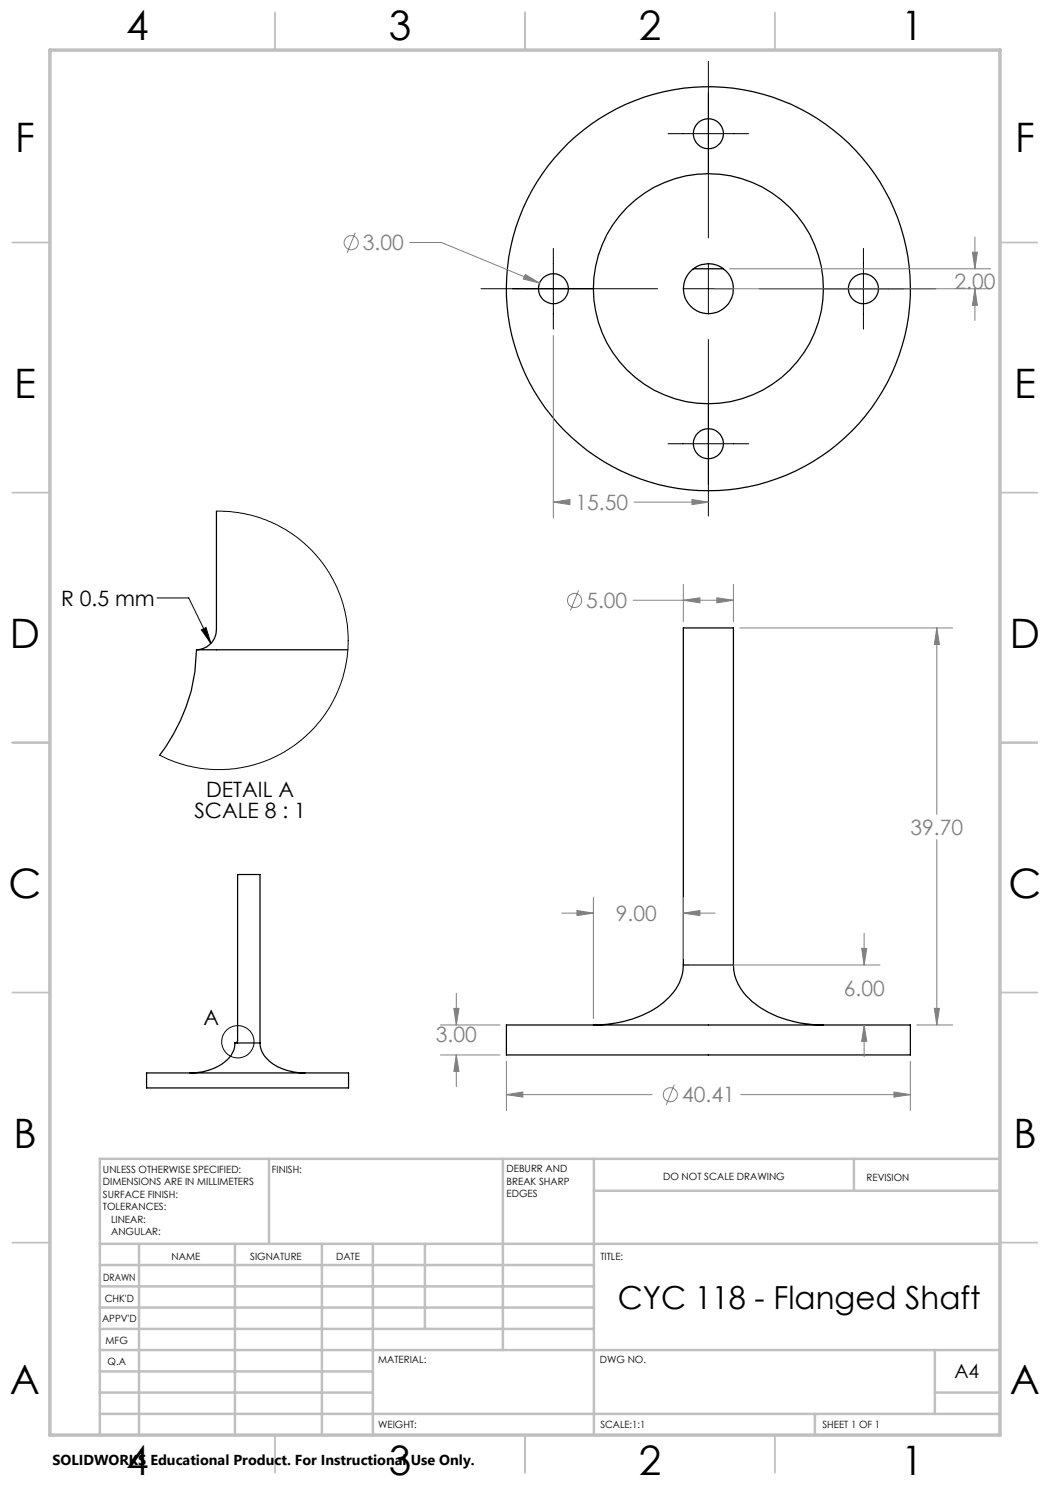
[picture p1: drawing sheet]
<svg xmlns="http://www.w3.org/2000/svg" width="210mm" height="297mm" viewBox="0 0 210 297" stroke-linecap="round" stroke-linejoin="round" font-family="sans-serif">
<g fill="none" stroke="#000" stroke-width=".25">
<path d="M138.7 53.8a5 5 0 0 0-.7 7.3 5 5 0 0 0 7.4 0 5 5 0 0 0-.7-7.3M138.7 53.8v-.1a4.9 4.9 0 0 1 5.9 0l.1 .1M138.7 53.8h6M43.3 102.2v23.7a4 4 0 0 1-4 4.1M39.3 130a35.6 35.6 0 0 1-7.4 21.1M39.3 130h30.3M136.7 193a9.5 9.5 0 0 1-4 7.5 22.8 22.8 0 0 1-14 4.5M136.7 193v-67.4h10v67.4M136.7 193h10M146.7 193a10.2 10.2 0 0 0 5.3 8.5 23.5 23.5 0 0 0 12.7 3.5M29.3 214.6h40.4v3h-40.4zM47 208.6a5.4 5.4 0 0 1-3.2 4.6 11.5 11.5 0 0 1-5.8 1.4"/>
<path d="M47 208.6h5M47 208.6l.3-.1 .2-.4v-33.2h4.5v33.7M52 208.6a5.6 5.6 0 0 0 3.5 4.8 12.2 12.2 0 0 0 5.5 1.2M101.3 205h80.8v6h-80.8z"/>
<circle cx="141.7" cy="26.7" r="3"/>
<circle cx="110.7" cy="57.8" r="2.99"/>
<circle cx="141.7" cy="57.7" r="23"/>
<circle cx="141.7" cy="57.7" r="40.4"/>
<circle cx="172.7" cy="57.7" r="3"/>
<circle cx="141.7" cy="88.7" r="3"/>
</g>
<g fill="none" stroke="#000" stroke-width=".2">
<path d="M141.7 12.3v35.3M133.6 26.7h16.2M96.2 57.7h35.3M110.7 49.7v16.1M136.6 57.7h10.2M141.7 52.7v10.1M151.8 57.7h35.3M172.7 49.7v16.1M141.7 67.9v35.3M133.6 88.8h16.2M31.4 119.6h6.3l4.5 9.1M43.3 102.2l2.6 .1 3.9 .6 3.3 1.1 2.4 1 1.8 1 2.3 1.6 2.4 2.1 2.1 2.4 1.7 2.3 1.3 2.5 1.1 2.7 .9 3.1 .4 2.5 .1 2v2.9l-.5 3.4-.9 3.1-1.1 2.6-1.3 2.5-1.9 2.6-2.1 2.3-2.2 1.9-2.6 1.8-2.3 1.2-2.9 1.2-2.6 .6-3.6 .6h-2.9l-2.9-.3-2.8-.6-2.2-.7-2.9-1.2"/>
<path d="M40.3 126l.9-.5 1 3.2z"/>
<circle cx="47.6" cy="208.4" r="3.2"/>
</g>
<g fill="none" stroke="#808080" stroke-width=".2">
<path d="M71 46.5l-1.6 4M82 48.5h6.3l19.6 8.1M105.1 54.9l2.8 1.7-3.2-.8zM142.9 57.7h55.3M145.9 53.8h52.3M194.5 50.4h1l-.5 3.4zM195 57.7l.5 3.4h-1zM195 47.4v6.4M195 57.7v6.4M110.7 67.1v36.5M138.4 99.9l3.3 .5-3.3 .5zM110.7 100.4l3.3-.5v1z"/>
<path d="M110.7 100.4h3.2M115.7 118.1l-1.6 4M126.8 100.4h14.9M136.7 116.9v7.4M143.4 119.6l3.3 .4-3.3 .6zM146.7 116.9v7.4M126.6 120h20.1M136.7 120l3.3-.4v1zM148 125.6h42.5M187.4 125.6l.5 3.3h-1zM187.4 125.6v37.3M118.7 179.5v24.2"/>
<path d="M136.7 179.5v12.2M187.4 167.9v37.1M91.3 198.6v6.4M112.3 182.6h6.4M115.4 182.1l3.3 .5-3.3 .5zM136.7 182.6l3.3-.5v1zM136.7 182.6h6.3M137.9 193h38.1M172.3 189.7h1.1l-.6 3.3zM172.8 186.7v6.3M88.1 205h11.9M88.1 211h11.9"/>
<path d="M90.8 201.7h1l-.5 3.3zM91.3 211l.5 3.3h-1zM91.3 211v6.3M101.3 218.9l3.3-.5v1zM101.3 212.3v9.8M101.3 218.9h29.1M134.9 216.9l-1.7 4.1M148.1 218.9h34M172.8 205l.6 3.3h-1.1zM172.8 205v6.3M178.8 218.4l3.3 .5-3.3 .5zM182.1 212.3v9.8"/>
<path d="M183.3 205h7.2M186.9 201.7h1l-.5 3.3z"/>
<circle cx="70.2" cy="48.5" r="1.41"/>
<circle cx="114.9" cy="120.1" r="1.4"/>
<circle cx="134.1" cy="218.9" r="1.4"/>
</g>
<g fill="none" stroke="#c0c0c0" stroke-width=".35">
<path d="M55 2.5v7.5M105 2.5v7.5M155 2.5v7.5M2.5 48.5h7.5M200 48.5h7.5M2.5 98.5h7.5M200 98.5h7.5M2.5 148.5h7.5M200 148.5h7.5M2.5 198.5h7.5M200 198.5h7.5M2.5 248.5h7.5"/>
<path d="M200 248.5h7.5M55 287v7.5M105 287v7.5M155 287v7.5"/>
</g>
<g fill="none" stroke="#c0c0c0" stroke-width=".5">
<path d="M53.8 231.8v17M100.6 231.8v38.2M118.8 231.8v55.2M118.8 238.2h81.2M170.8 231.8v6.4M200 231.8h-180v55.2M20 248.8h180M20 257.3h98.8M20 253h98.8M27.8 248.8v38.2M47 248.8v38.2M64.4 248.8v38.2"/>
<path d="M74.6 248.8v38.2M85 248.8v17M20 265.8h98.8M20 261.5h98.8M20 278.5h54.6M20 274.3h54.6M20 270h180M187 278.5h13M187 270v12.8M20 282.8h180M163 282.8v4.2"/>
</g>
<path d="M10 10h190v277h-190z" fill="none" stroke="#c0c0c0" stroke-width=".7"/>
<path d="M40.3 126l.9-.5 1 3.2z" fill="#000"/>
<path d="M194.5 50.4h1l-.5 3.4zM195 57.7l.5 3.4h-1zM105.1 54.9l-.4 .9 3.2 .8zM110.7 100.4l3.3-.5v1zM138.4 99.9l3.3 .5-3.3 .5zM136.7 120l3.3-.4v1zM143.4 119.6l3.3 .4-3.3 .6zM178.8 218.4l3.3 .5-3.3 .5zM101.3 218.9l3.3-.5v1zM90.8 201.7h1l-.5 3.3zM91.3 211l.5 3.3h-1zM187.4 125.6l.5 3.3h-1zM186.9 201.7h1l-.5 3.3zM172.3 189.7h1.1l-.6 3.3zM172.8 205l.6 3.3h-1.1zM136.7 182.6l3.3-.5v1zM115.4 182.1l3.3 .5-3.3 .5z" fill="#808080"/>
<g font-size="8.1">
<text x="25.2" y="8">4</text>
<text x="77.7" y="8">3</text>
<text x="127.7" y="8">2</text>
<text x="180.2" y="8">1</text>
<text x="3" y="30.4">F</text>
<text x="203" y="30.4">F</text>
<text x="2.8" y="79.6">E</text>
<text x="202.8" y="79.6">E</text>
<text x="2" y="129.6">D</text>
<text x="202" y="129.6">D</text>
<text x="1.7" y="179.6">C</text>
<text x="201.7" y="179.6">C</text>
<text x="2.7" y="229.6">B</text>
<text x="202.7" y="229.6">B</text>
<text x="2" y="278.9">A</text>
<text x="202" y="278.9">A</text>
<text x="25.2" y="295">4</text>
<text x="77.7" y="295">3</text>
<text x="127.7" y="295">2</text>
<text x="180.2" y="295">1</text>
</g>
<text font-size="6.3" x="123.5" y="261.7">CYC 118 - Flanged Shaft</text>
<g font-size="4.2" fill="#808080">
<text x="72.6" y="50.1">3.00</text>
<text x="190.9" y="57.8">2.00</text>
<text x="115.1" y="102">15.50</text>
<text x="117.3" y="121.6">5.00</text>
<text x="182.1" y="167">39.70</text>
<text x="123.2" y="184.2">9.00</text>
<text x="168.7" y="199.2">6.00</text>
<text x="87.2" y="208.3">3.00</text>
<text x="136.4" y="220.5">40.41</text>
</g>
<g font-size="4.2">
<text x="12.2" y="121.2">R 0.5 mm</text>
<text x="41.2" y="159.4">DETAIL A</text>
<text x="38.9" y="163.6">SCALE 8 : 1</text>
<text x="40.7" y="204.9">A</text>
</g>
<text font-size="3.9" x="190.9" y="275.5">A4</text>
<text font-size="2.9" x="10.5" y="292.9">SOLIDWORKS Educational Product. For Instructional Use Only.</text>
<g font-size="2">
<text x="20.6" y="234.6">UNLESS OTHERWISE SPECIFIED:</text>
<text x="20.6" y="237.1">DIMENSIONS ARE IN MILLIMETERS</text>
<text x="20.6" y="239.6">SURFACE FINISH:</text>
<text x="54.4" y="234.6">FINISH:</text>
<text x="101.3" y="234.5">DEBURR AND</text>
<text x="101.3" y="237">BREAK SHARP</text>
<text x="101.3" y="239.5">EDGES</text>
<text x="132.6" y="236">DO NOT SCALE DRAWING</text>
<text x="173.3" y="236.2">REVISION</text>
<text x="20.6" y="242.1">TOLERANCES:</text>
<text x="22.2" y="244.6">LINEAR:</text>
<text x="22.2" y="247.1">ANGULAR:</text>
<text x="34.3" y="252">NAME</text>
<text x="50" y="251.9">SIGNATURE</text>
<text x="67.2" y="251.9">DATE</text>
<text x="120.1" y="251.9">TITLE:</text>
<text x="20.6" y="256.1">DRAWN</text>
<text x="20.9" y="260.3">CHK'D</text>
<text x="20.4" y="264.4">APPV'D</text>
<text x="21.1" y="268.8">MFG</text>
<text x="21.5" y="273">Q.A</text>
<text x="75.6" y="272.5">MATERIAL:</text>
<text x="120" y="272.5">DWG NO.</text>
<text x="75.6" y="285.5">WEIGHT:</text>
<text x="120.1" y="285.6">SCALE:1:1</text>
<text x="164.5" y="285.6">SHEET 1 OF 1</text>
</g>
</svg>
